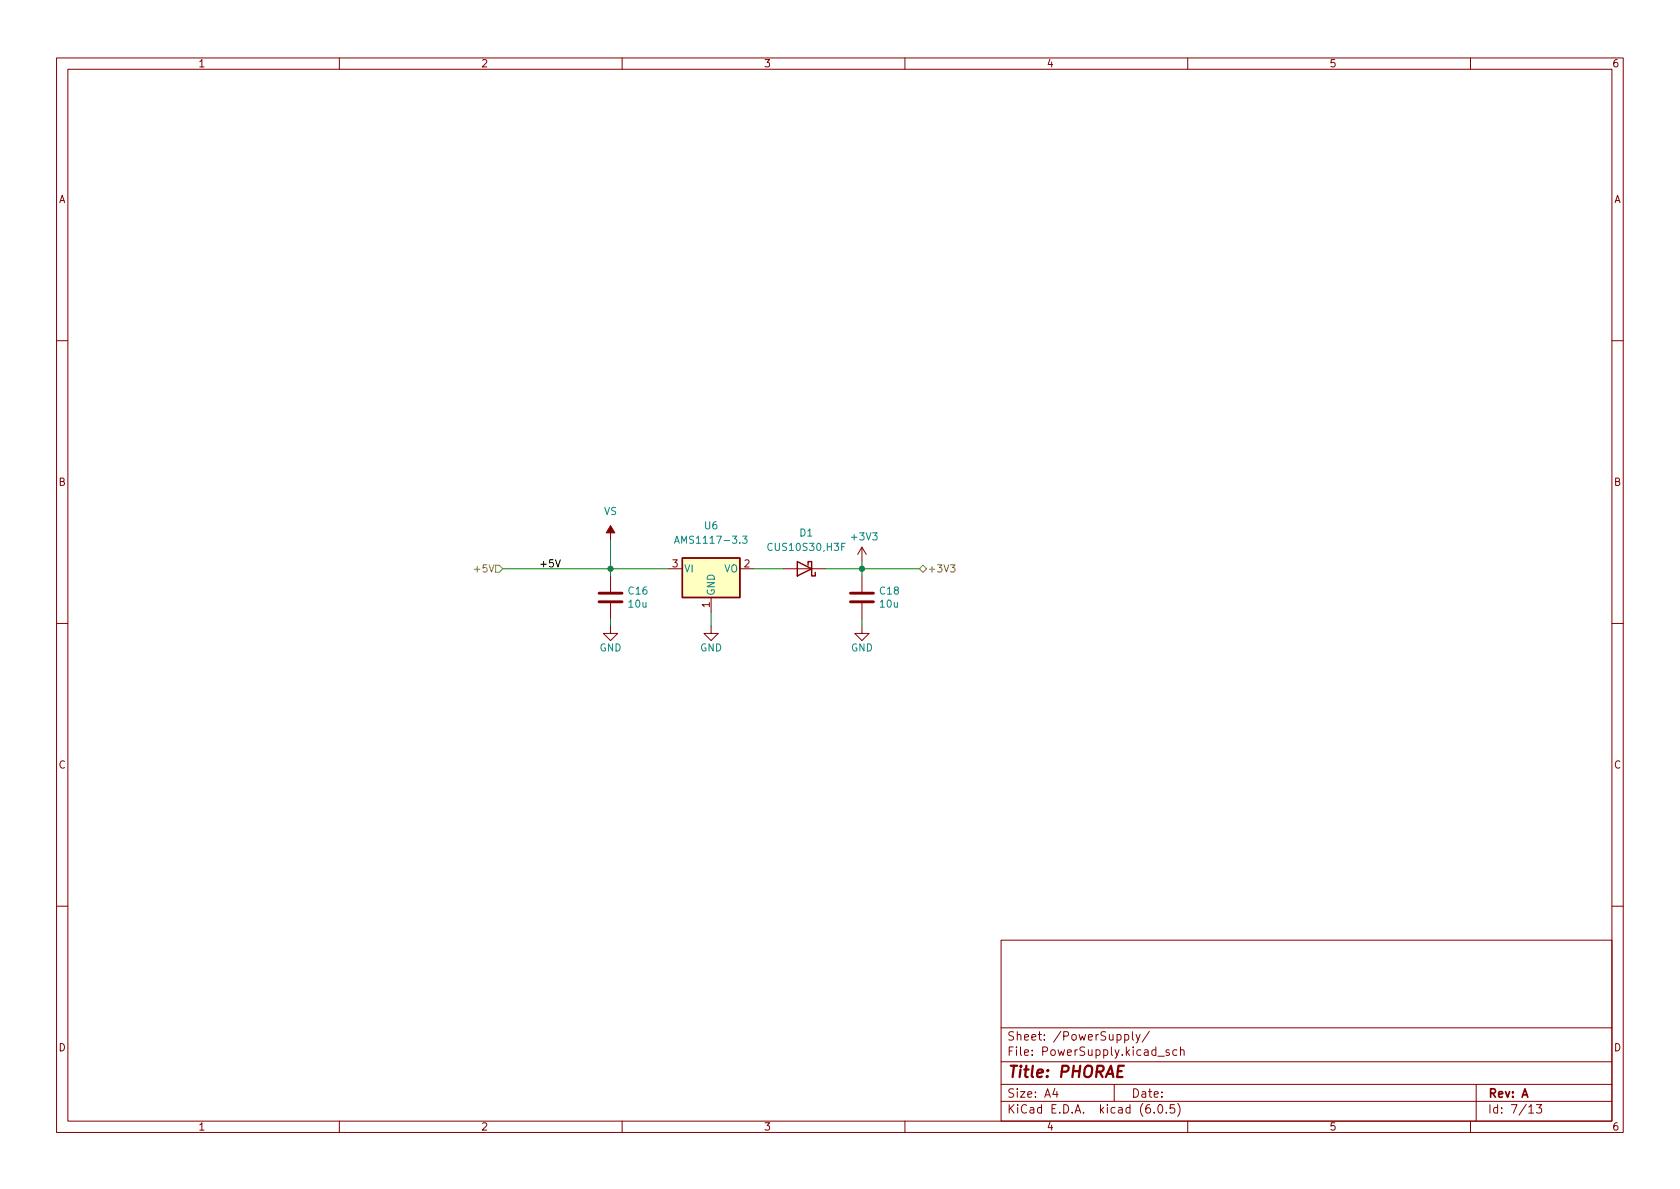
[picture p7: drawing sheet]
<svg xmlns="http://www.w3.org/2000/svg" width="297mm" height="210mm" viewBox="0 0 297 210" stroke-linecap="round" stroke-linejoin="round" font-family="sans-serif">
<g fill="none" stroke="#840000" stroke-width=".18">
<path d="M10 10.2h277v190.1h-277zM12 12.2h273v186.1h-273zM60 10.2v2M110 10.2v2M160 10.2v2M210 10.2v2M260 10.2v2M10 60.2h2M285 60.2h2M107.9 93v2.5M152.4 96.8v2.5M152.4 96.8l-.8 1.2"/>
<path d="M152.4 96.8l.8 1.2M10 110.2h2M107.9 110.7v1.3h1.3l-1.3 1.3-1.2-1.3h1.2M107.9 101.8v2.8M107.9 106.7v2.8M118.1 100.6h2.5M125.7 110.7v1.3h1.3l-1.3 1.3-1.2-1.3h1.2M125.7 105.7v2.5M130.8 100.6h2.5M138.4 100.6h7.6M152.4 110.7v1.3h1.3l-1.3 1.3-1.3-1.3h1.3M152.4 101.8v2.8"/>
<path d="M152.4 106.7v2.8M285 110.2h2M10 160.2h2M177 166.3h108v32h-108zM285 160.2h2M60 198.3v2M110 198.3v2M160 198.3v2M177 194.8h108M177 191.8h108M177 187.8h108M177 181.8h108"/>
<path d="M186.5 192.5l-.4 1h1M186.9 193v1M197 191.8v3M198.9 183l.4-.1 .3 .3v.4l-.2 .3h-.5M198.9 182.9v1.5M200.2 182.4v1.3l.2 .2M200.9 182.9l.3 1M201.6 182.9l-.5 1.4-.2 .1M203.2 182.4l-1.3 1.9M204.1 196.7v.1M204.7 186.8h1.2M204.9 195.4l.2-.1a.81 .81 0 0 1 .6 .7 .81 .81 0 0 1-.3 .8h-.2a.81 .81 0 0 1-.6-.6 .81 .81 0 0 1 .3-.8z"/>
<path d="M206.2 196.7v.1M206.7 185.7l-.3-.1-.3 .2 .1 .3 .5 .1v.4h-.6M207.6 195.3h-.7v.7l.2-.1 .5 .1 .1 .2-.1 .5-.2 .1-.5-.1M208.1 185.7l-.5-.1-.2 .3v.4l.1 .3h.6M208.2 195.1a1.72 1.72 0 0 1 0 2.3M208.7 185.8l.2-.2 .4 .1 .1 .9M208.7 185.1v1.5M210 198.3v2M260 198.3v2M261 191.8v6.5M270.3 195.8l.4-.5v1.5M270.3 196.8h.9"/>
<path d="M271.7 195.3h.9l-.5 .6 .4 .1v.7l-.2 .1h-.4l-.2-.1"/>
</g>
<path d="M198.7 188.5h-.9l-.3 2h1" fill="none" stroke="#840000" stroke-width=".4"/>
<path d="M107.9 93l.8 1.2h-1.5z" fill="#840000" stroke="#840000" stroke-width=".18"/>
<path d="M105.9 106.4h4.1M105.9 104.9h4.1M150.4 106.4h4M150.4 104.9h4" fill="none" stroke="#840000" stroke-width=".51"/>
<path d="M120.6 98.7h10.2v7h-10.2z" fill="#ffffc2" stroke="#ffffc2" stroke-width=".18"/>
<path d="M120.6 98.7h10.2v7h-10.2zM141 99.3l2.5 1.3-2.5 1.2zM142.9 99.9v-.6h.6v2.5h.6v-.6" fill="none" stroke="#840000" stroke-width=".25"/>
<path d="M119.3 96.1l.4-1.3 .4 1.3M119.4 95.7h.6M131.3 94.8h.8l-.4 .5 .3 .1v.6l-.2 .1-.5-.1" fill="none" stroke="#008484" stroke-width=".18"/>
<path d="M87.6 99.9h.7l.6 .7-.6 .6h-.7zM168.1 99.9h.7l-.4 .5 .4 .1v.5l-.2 .2-.5-.2M162.6 100.6l.6-.7 .6 .7-.6 .6z" fill="none" stroke="#848400" stroke-width=".18"/>
<path d="M98.2 99l.5 1.3 .4-1.3" fill="none" stroke="#000" stroke-width=".18"/>
<path d="M107.9 95.5v6.3M152.4 99.3v2.5M88.9 100.6h29.2M107.9 109.5v1.2M125.7 108.2v2.5M133.3 100.6h5.1M146 100.6h16.6M152.4 109.5v1.2" fill="none" stroke="#008400" stroke-width=".18"/>
<g fill="#008400" stroke="#008400" stroke-width=".18">
<circle cx="107.9" cy="100.6" r=".46"/>
<circle cx="152.4" cy="100.6" r=".46"/>
</g>
<text font-size="2.8" fill="#840000" x="178" y="190.6">Title: PHORAE</text>
<g font-size="2.1" fill="#840000">
<text x="178" y="184">Sheet: /PowerSupply/</text>
<text x="178" y="186.7">File: PowerSupply.kicad_sch</text>
<text x="178" y="196.9">KiCad E.D.A. kicad (6.0.5)</text>
<text x="178" y="194.1">Size: A4</text>
<text x="200" y="194.1">Date:</text>
<text x="263" y="194.1">Rev: A</text>
<text x="263" y="196.9">Id: 7/13</text>
</g>
<g font-size="1.8" fill="#840000">
<text x="35" y="11.9">1</text>
<text x="85" y="11.9">2</text>
<text x="135" y="11.9">3</text>
<text x="185" y="11.9">4</text>
<text x="235" y="11.9">5</text>
<text x="285" y="11.9">6</text>
<text x="10.3" y="35.9">A</text>
<text x="285.3" y="35.9">A</text>
<text x="10.3" y="85.9">B</text>
<text x="285.3" y="85.9">B</text>
<text x="118.9" y="100.3">3</text>
<text x="131.6" y="100.3">2</text>
<text x="125.5" y="107.4" transform="rotate(-90 125.5 107.4)">1</text>
<text x="10.3" y="135.9">C</text>
<text x="285.3" y="135.9">C</text>
<text x="10.3" y="185.9">D</text>
<text x="285.3" y="185.9">D</text>
<text x="35" y="199.9">1</text>
<text x="85" y="199.9">2</text>
<text x="135" y="199.9">3</text>
<text x="185" y="199.9">4</text>
<text x="235" y="199.9">5</text>
<text x="285" y="199.9">6</text>
</g>
<g font-size="1.8" fill="#008484">
<text x="106.8" y="91.1">VS</text>
<text x="124.6" y="93.6">U6</text>
<text x="141.4" y="94.9">D1</text>
<text x="150.7" y="95.5">+3V3</text>
<text x="120.3" y="96.1">AMS1117-3.3</text>
<text x="120.9" y="101.2">VI</text>
<text x="128" y="101.2">VO</text>
<text x="136.2" y="97.4">CUS10S30,H3F</text>
<text x="111.2" y="105.1">C16</text>
<text x="111.2" y="107.4">10u</text>
<text x="126.4" y="105.4" transform="rotate(-90 126.4 105.4)">GND</text>
<text x="155.6" y="105.1">C18</text>
<text x="155.7" y="107.4">10u</text>
<text x="106" y="115.2">GND</text>
<text x="123.8" y="115.2">GND</text>
<text x="150.4" y="115.2">GND</text>
</g>
<g font-size="1.8" fill="#848400">
<text x="84.3" y="101.2">+5V</text>
<text x="163.9" y="101.2">+3V3</text>
</g>
<text font-size="1.8" x="95.2" y="100.3">+5V</text>
</svg>
